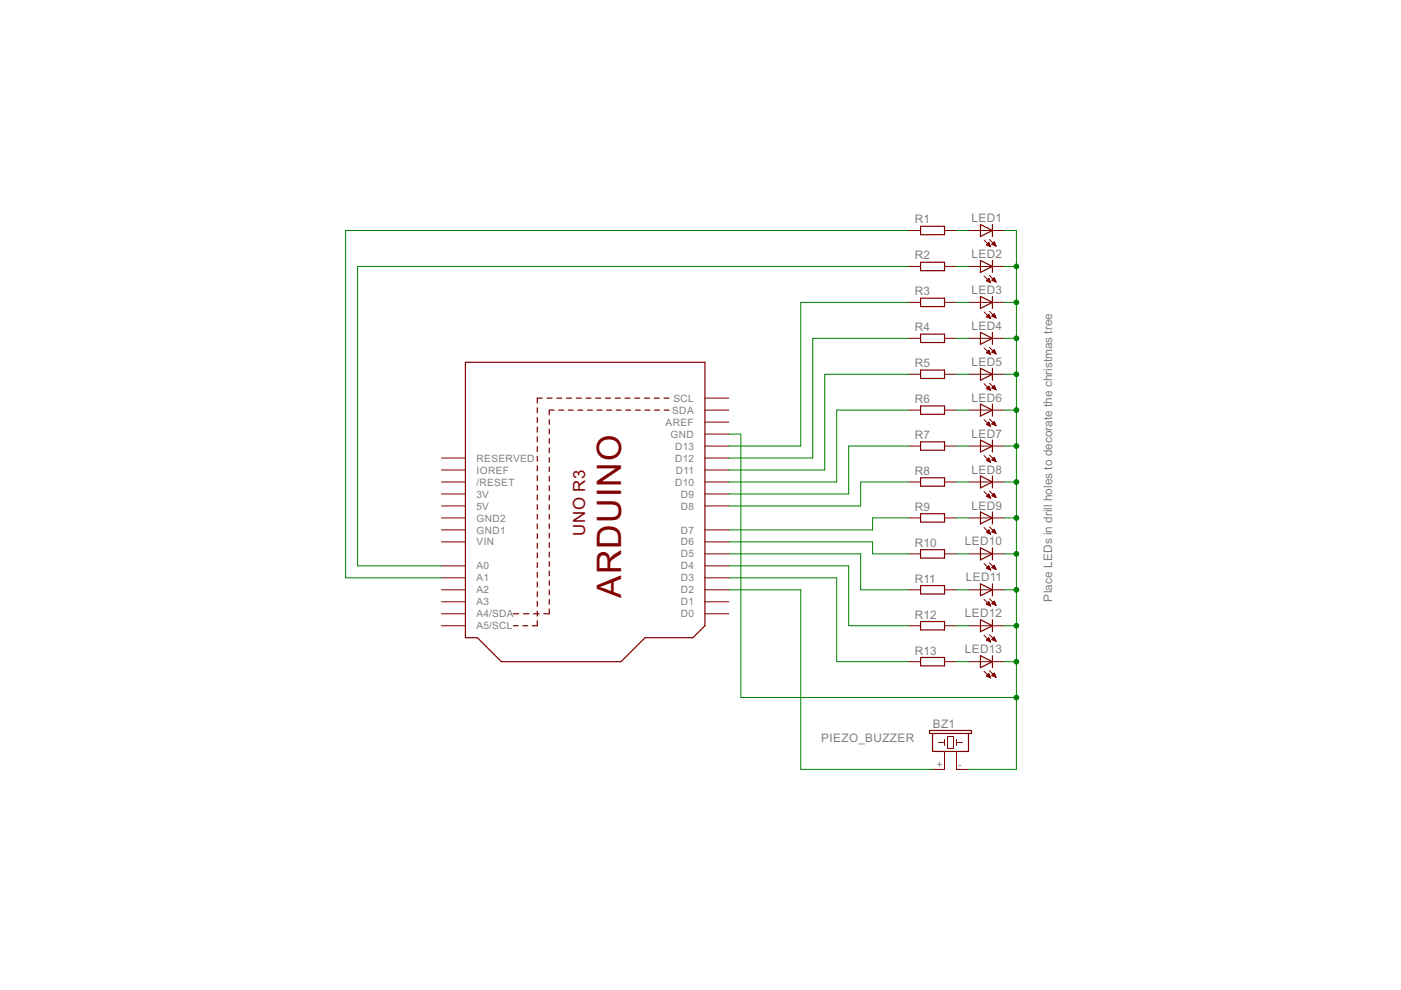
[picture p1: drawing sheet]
<?xml version="1.0" encoding="utf-8"?>
<!DOCTYPE eagle SYSTEM "eagle.dtd">
<eagle version="6.5.0">
<drawing>
<settings>
<setting alwaysvectorfont="no"/>
<setting verticaltext="up"/>
</settings>
<grid distance="0.1" unitdist="inch" unit="inch" style="lines" multiple="1" display="no" altdistance="0.01" altunitdist="inch" altunit="inch"/>
<schematic xreflabel="%F%N/%S.%C%R" xrefpart="/%S.%C%R">
<libraries>
<library name="parts">
<symbols>
<symbol name="ARDUINOR3">
<wire x1="-33.02" y1="25.4" x2="-33.02" y2="-25.4" width="0.254" layer="94"/>
<wire x1="-33.02" y1="-25.4" x2="25.4" y2="-25.4" width="0.254" layer="94"/>
<wire x1="25.4" y1="-25.4" x2="25.4" y2="-22.86" width="0.254" layer="94"/>
<wire x1="25.4" y1="-22.86" x2="30.48" y2="-17.78" width="0.254" layer="94"/>
<wire x1="30.48" y1="-17.78" x2="30.48" y2="7.62" width="0.254" layer="94"/>
<wire x1="30.48" y1="7.62" x2="25.4" y2="12.7" width="0.254" layer="94"/>
<wire x1="25.4" y1="12.7" x2="25.4" y2="22.86" width="0.254" layer="94"/>
<wire x1="25.4" y1="22.86" x2="22.86" y2="25.4" width="0.254" layer="94"/>
<wire x1="22.86" y1="25.4" x2="-33.02" y2="25.4" width="0.254" layer="94"/>
<wire x1="-25.4" y1="17.78" x2="-25.4" y2="-10.16" width="0.254" layer="94" style="shortdash"/>
<wire x1="-25.4" y1="-10.16" x2="22.86" y2="-10.16" width="0.254" layer="94" style="shortdash"/>
<wire x1="22.86" y1="-10.16" x2="22.86" y2="-15.24" width="0.254" layer="94" style="shortdash"/>
<wire x1="-22.86" y1="17.78" x2="-22.86" y2="-7.62" width="0.254" layer="94" style="shortdash"/>
<wire x1="-22.86" y1="-7.62" x2="20.32" y2="-7.62" width="0.254" layer="94" style="shortdash"/>
<wire x1="20.32" y1="-7.62" x2="20.32" y2="-15.24" width="0.254" layer="94" style="shortdash"/>
<text x="-17.78" y="2.54" size="5.08" layer="94">ARDUINO</text>
<text x="-10.16" y="-2.54" size="2.54" layer="94">UNO R3</text>
<pin name="D0" x="20.32" y="30.48" visible="pin" length="middle" rot="R270"/>
<pin name="D1" x="17.78" y="30.48" visible="pin" length="middle" rot="R270"/>
<pin name="D2" x="15.24" y="30.48" visible="pin" length="middle" rot="R270"/>
<pin name="D3" x="12.7" y="30.48" visible="pin" length="middle" rot="R270"/>
<pin name="D4" x="10.16" y="30.48" visible="pin" length="middle" rot="R270"/>
<pin name="D5" x="7.62" y="30.48" visible="pin" length="middle" rot="R270"/>
<pin name="D6" x="5.08" y="30.48" visible="pin" length="middle" rot="R270"/>
<pin name="D7" x="2.54" y="30.48" visible="pin" length="middle" rot="R270"/>
<pin name="D8" x="-2.54" y="30.48" visible="pin" length="middle" rot="R270"/>
<pin name="D9" x="-5.08" y="30.48" visible="pin" length="middle" rot="R270"/>
<pin name="D10" x="-7.62" y="30.48" visible="pin" length="middle" rot="R270"/>
<pin name="D11" x="-10.16" y="30.48" visible="pin" length="middle" rot="R270"/>
<pin name="D12" x="-12.7" y="30.48" visible="pin" length="middle" rot="R270"/>
<pin name="D13" x="-15.24" y="30.48" visible="pin" length="middle" rot="R270"/>
<pin name="GND" x="-17.78" y="30.48" visible="pin" length="middle" direction="pwr" rot="R270"/>
<pin name="AREF" x="-20.32" y="30.48" visible="pin" length="middle" rot="R270"/>
<pin name="A5/SCL" x="22.86" y="-30.48" visible="pin" length="middle" rot="R90"/>
<pin name="A4/SDA" x="20.32" y="-30.48" visible="pin" length="middle" rot="R90"/>
<pin name="A3" x="17.78" y="-30.48" visible="pin" length="middle" rot="R90"/>
<pin name="A2" x="15.24" y="-30.48" visible="pin" length="middle" rot="R90"/>
<pin name="A1" x="12.7" y="-30.48" visible="pin" length="middle" rot="R90"/>
<pin name="A0" x="10.16" y="-30.48" visible="pin" length="middle" rot="R90"/>
<pin name="VIN" x="5.08" y="-30.48" visible="pin" length="middle" direction="pwr" rot="R90"/>
<pin name="GND1" x="2.54" y="-30.48" visible="pin" length="middle" direction="pwr" rot="R90"/>
<pin name="GND2" x="0" y="-30.48" visible="pin" length="middle" direction="pwr" rot="R90"/>
<pin name="5V" x="-2.54" y="-30.48" visible="pin" length="middle" direction="pwr" rot="R90"/>
<pin name="3V" x="-5.08" y="-30.48" visible="pin" length="middle" direction="pwr" rot="R90"/>
<pin name="/RESET" x="-7.62" y="-30.48" visible="pin" length="middle" rot="R90"/>
<pin name="IOREF" x="-10.16" y="-30.48" visible="pin" length="middle" direction="out" rot="R90"/>
<pin name="RESERVED" x="-12.7" y="-30.48" visible="pin" length="middle" direction="nc" rot="R90"/>
<pin name="SCL" x="-25.4" y="30.48" visible="pin" length="middle" rot="R270"/>
<pin name="SDA" x="-22.86" y="30.48" visible="pin" length="middle" rot="R270"/>
</symbol>
<symbol name="R">
<wire x1="-2.54" y1="-0.889" x2="2.54" y2="-0.889" width="0.254" layer="94"/>
<wire x1="2.54" y1="0.889" x2="-2.54" y2="0.889" width="0.254" layer="94"/>
<wire x1="2.54" y1="-0.889" x2="2.54" y2="0.889" width="0.254" layer="94"/>
<wire x1="-2.54" y1="-0.889" x2="-2.54" y2="0.889" width="0.254" layer="94"/>
<text x="-3.81" y="1.4986" size="1.778" layer="95">&gt;NAME</text>
<text x="-3.81" y="-3.302" size="1.778" layer="96">&gt;VALUE</text>
<pin name="2" x="5.08" y="0" visible="off" length="short" direction="pas" swaplevel="1" rot="R180"/>
<pin name="1" x="-5.08" y="0" visible="off" length="short" direction="pas" swaplevel="1"/>
</symbol>
<symbol name="LED">
<wire x1="1.27" y1="0" x2="0" y2="-2.54" width="0.254" layer="94"/>
<wire x1="0" y1="-2.54" x2="-1.27" y2="0" width="0.254" layer="94"/>
<wire x1="1.27" y1="-2.54" x2="0" y2="-2.54" width="0.254" layer="94"/>
<wire x1="0" y1="-2.54" x2="-1.27" y2="-2.54" width="0.254" layer="94"/>
<wire x1="1.27" y1="0" x2="0" y2="0" width="0.254" layer="94"/>
<wire x1="0" y1="0" x2="-1.27" y2="0" width="0.254" layer="94"/>
<wire x1="0" y1="0" x2="0" y2="-2.54" width="0.1524" layer="94"/>
<wire x1="-2.032" y1="-0.762" x2="-3.429" y2="-2.159" width="0.1524" layer="94"/>
<wire x1="-1.905" y1="-1.905" x2="-3.302" y2="-3.302" width="0.1524" layer="94"/>
<text x="3.556" y="-4.572" size="1.778" layer="95" rot="R90">&gt;NAME</text>
<text x="5.715" y="-4.572" size="1.778" layer="96" rot="R90">&gt;VALUE</text>
<pin name="C" x="0" y="-5.08" visible="off" length="short" direction="pas" rot="R90"/>
<pin name="A" x="0" y="2.54" visible="off" length="short" direction="pas" rot="R270"/>
<polygon width="0.1524" layer="94">
<vertex x="-3.429" y="-2.159"/>
<vertex x="-3.048" y="-1.27"/>
<vertex x="-2.54" y="-1.778"/>
</polygon>
<polygon width="0.1524" layer="94">
<vertex x="-3.302" y="-3.302"/>
<vertex x="-2.921" y="-2.413"/>
<vertex x="-2.413" y="-2.921"/>
</polygon>
</symbol>
<symbol name="PIEZO_BUZZER">
<wire x1="-1.27" y1="3.175" x2="0" y2="3.175" width="0.1524" layer="94"/>
<wire x1="0" y1="3.175" x2="0" y2="3.81" width="0.1524" layer="94"/>
<wire x1="0" y1="3.175" x2="0" y2="2.54" width="0.1524" layer="94"/>
<wire x1="0.635" y1="4.445" x2="0.635" y2="1.905" width="0.1524" layer="94"/>
<wire x1="0.635" y1="1.905" x2="1.905" y2="1.905" width="0.1524" layer="94"/>
<wire x1="1.905" y1="1.905" x2="1.905" y2="4.445" width="0.1524" layer="94"/>
<wire x1="1.905" y1="4.445" x2="0.635" y2="4.445" width="0.1524" layer="94"/>
<wire x1="2.54" y1="3.81" x2="2.54" y2="3.175" width="0.1524" layer="94"/>
<wire x1="2.54" y1="3.175" x2="3.81" y2="3.175" width="0.1524" layer="94"/>
<wire x1="2.54" y1="3.175" x2="2.54" y2="2.54" width="0.1524" layer="94"/>
<wire x1="2.54" y1="-2.54" x2="2.54" y2="1.27" width="0.1524" layer="94"/>
<wire x1="0" y1="-2.54" x2="0" y2="1.27" width="0.1524" layer="94"/>
<wire x1="-2.54" y1="1.27" x2="0" y2="1.27" width="0.254" layer="94"/>
<wire x1="5.08" y1="1.27" x2="5.08" y2="5.08" width="0.254" layer="94"/>
<wire x1="5.08" y1="5.08" x2="5.715" y2="5.08" width="0.254" layer="94"/>
<wire x1="5.715" y1="5.08" x2="5.715" y2="5.715" width="0.254" layer="94"/>
<wire x1="5.715" y1="5.715" x2="-3.175" y2="5.715" width="0.254" layer="94"/>
<wire x1="-3.175" y1="5.715" x2="-3.175" y2="5.08" width="0.254" layer="94"/>
<wire x1="-3.175" y1="5.08" x2="-2.54" y2="5.08" width="0.254" layer="94"/>
<wire x1="-2.54" y1="5.08" x2="-2.54" y2="1.27" width="0.254" layer="94"/>
<wire x1="-2.54" y1="5.08" x2="5.08" y2="5.08" width="0.254" layer="94"/>
<wire x1="2.54" y1="1.27" x2="5.08" y2="1.27" width="0.254" layer="94"/>
<wire x1="0" y1="1.27" x2="2.54" y2="1.27" width="0.254" layer="94"/>
<text x="-2.54" y="6.35" size="1.778" layer="95">&gt;NAME</text>
<text x="6.35" y="0" size="1.778" layer="96">&gt;VALUE</text>
<pin name="2" x="5.08" y="-2.54" visible="pad" length="short" direction="pas" rot="R180"/>
<pin name="1" x="-2.54" y="-2.54" visible="pad" length="short" direction="pas"/>
</symbol>
</symbols>
<devicesets>
<deviceset name="ARDUINOR3" prefix="U">
<gates>
<gate name="G$1" symbol="ARDUINOR3" x="2.54" y="0"/>
</gates>
<devices>
<device name="-DIMENSION" package="ARDUINOR3">
<connects>
<connect gate="G$1" pin="/RESET" pad="RESET"/>
<connect gate="G$1" pin="3V" pad="3V"/>
<connect gate="G$1" pin="5V" pad="5V"/>
<connect gate="G$1" pin="A0" pad="A0"/>
<connect gate="G$1" pin="A1" pad="A1"/>
<connect gate="G$1" pin="A2" pad="A2"/>
<connect gate="G$1" pin="A3" pad="A3"/>
<connect gate="G$1" pin="A4/SDA" pad="A4"/>
<connect gate="G$1" pin="A5/SCL" pad="A5"/>
<connect gate="G$1" pin="AREF" pad="AREF"/>
<connect gate="G$1" pin="D0" pad="D0"/>
<connect gate="G$1" pin="D1" pad="D1"/>
<connect gate="G$1" pin="D10" pad="D10"/>
<connect gate="G$1" pin="D11" pad="D11"/>
<connect gate="G$1" pin="D12" pad="D12"/>
<connect gate="G$1" pin="D13" pad="D13"/>
<connect gate="G$1" pin="D2" pad="D2"/>
<connect gate="G$1" pin="D3" pad="D3"/>
<connect gate="G$1" pin="D4" pad="D4"/>
<connect gate="G$1" pin="D5" pad="D5"/>
<connect gate="G$1" pin="D6" pad="D6"/>
<connect gate="G$1" pin="D7" pad="D7"/>
<connect gate="G$1" pin="D8" pad="D8"/>
<connect gate="G$1" pin="D9" pad="D9"/>
<connect gate="G$1" pin="GND" pad="GND"/>
<connect gate="G$1" pin="GND1" pad="GND1"/>
<connect gate="G$1" pin="GND2" pad="GND2"/>
<connect gate="G$1" pin="IOREF" pad="IOREF"/>
<connect gate="G$1" pin="RESERVED" pad="RESERVED"/>
<connect gate="G$1" pin="SCL" pad="SCL"/>
<connect gate="G$1" pin="SDA" pad="SDA"/>
<connect gate="G$1" pin="VIN" pad="VIN"/>
</connects>
<technologies>
<technology name=""/>
</technologies>
</device>
<device name="-BPLACE" package="ARDUINOR3-BPLACE">
<connects>
<connect gate="G$1" pin="/RESET" pad="RESET"/>
<connect gate="G$1" pin="3V" pad="3V"/>
<connect gate="G$1" pin="5V" pad="5V"/>
<connect gate="G$1" pin="A0" pad="A0"/>
<connect gate="G$1" pin="A1" pad="A1"/>
<connect gate="G$1" pin="A2" pad="A2"/>
<connect gate="G$1" pin="A3" pad="A3"/>
<connect gate="G$1" pin="A4/SDA" pad="A4"/>
<connect gate="G$1" pin="A5/SCL" pad="A5"/>
<connect gate="G$1" pin="AREF" pad="AREF"/>
<connect gate="G$1" pin="D0" pad="D0"/>
<connect gate="G$1" pin="D1" pad="D1"/>
<connect gate="G$1" pin="D10" pad="D10"/>
<connect gate="G$1" pin="D11" pad="D11"/>
<connect gate="G$1" pin="D12" pad="D12"/>
<connect gate="G$1" pin="D13" pad="D13"/>
<connect gate="G$1" pin="D2" pad="D2"/>
<connect gate="G$1" pin="D3" pad="D3"/>
<connect gate="G$1" pin="D4" pad="D4"/>
<connect gate="G$1" pin="D5" pad="D5"/>
<connect gate="G$1" pin="D6" pad="D6"/>
<connect gate="G$1" pin="D7" pad="D7"/>
<connect gate="G$1" pin="D8" pad="D8"/>
<connect gate="G$1" pin="D9" pad="D9"/>
<connect gate="G$1" pin="GND" pad="GND"/>
<connect gate="G$1" pin="GND1" pad="GND1"/>
<connect gate="G$1" pin="GND2" pad="GND2"/>
<connect gate="G$1" pin="IOREF" pad="IOREF"/>
<connect gate="G$1" pin="RESERVED" pad="RESERVED"/>
<connect gate="G$1" pin="SCL" pad="SCL"/>
<connect gate="G$1" pin="SDA" pad="SDA"/>
<connect gate="G$1" pin="VIN" pad="VIN"/>
</connects>
<technologies>
<technology name=""/>
</technologies>
</device>
</devices>
</deviceset>
<deviceset name="R" prefix="R" uservalue="yes">
<gates>
<gate name="G$1" symbol="R" x="0" y="0"/>
</gates>
<devices>
<device name="0204/7" package="0204/7">
<connects>
<connect gate="G$1" pin="1" pad="1"/>
<connect gate="G$1" pin="2" pad="2"/>
</connects>
<technologies>
<technology name=""/>
</technologies>
</device>
<device name="0309/12" package="0309/12">
<connects>
<connect gate="G$1" pin="1" pad="1"/>
<connect gate="G$1" pin="2" pad="2"/>
</connects>
<technologies>
<technology name=""/>
</technologies>
</device>
</devices>
</deviceset>
<deviceset name="LED" prefix="LED" uservalue="yes">
<gates>
<gate name="G$1" symbol="LED" x="0" y="0"/>
</gates>
<devices>
<device name="3MM" package="LED3MM">
<connects>
<connect gate="G$1" pin="A" pad="A"/>
<connect gate="G$1" pin="C" pad="K"/>
</connects>
<technologies>
<technology name=""/>
</technologies>
</device>
<device name="5MM" package="LED5MM">
<connects>
<connect gate="G$1" pin="A" pad="A"/>
<connect gate="G$1" pin="C" pad="K"/>
</connects>
<technologies>
<technology name=""/>
</technologies>
</device>
</devices>
</deviceset>
<deviceset name="PIEZO_BUZZER" prefix="BZ">
<gates>
<gate name="G$1" symbol="PIEZO_BUZZER" x="0" y="0"/>
</gates>
<devices>
<device name="" package="F/CM12P">
<connects>
<connect gate="G$1" pin="1" pad="+"/>
<connect gate="G$1" pin="2" pad="-"/>
</connects>
<technologies>
<technology name=""/>
</technologies>
</device>
</devices>
</deviceset>
</devicesets>
</library>
</libraries>
<attributes>
</attributes>
<variantdefs>
</variantdefs>
<classes>
<class number="0" name="default" width="0" drill="0">
</class>
</classes>
<parts>
<part name="U1" library="parts" deviceset="ARDUINOR3" device="-BPLACE"/>
<part name="R1" library="parts" deviceset="R" device="0204/7"/>
<part name="R2" library="parts" deviceset="R" device="0204/7"/>
<part name="R3" library="parts" deviceset="R" device="0204/7"/>
<part name="R4" library="parts" deviceset="R" device="0204/7"/>
<part name="R5" library="parts" deviceset="R" device="0204/7"/>
<part name="R6" library="parts" deviceset="R" device="0204/7"/>
<part name="R7" library="parts" deviceset="R" device="0204/7"/>
<part name="R8" library="parts" deviceset="R" device="0204/7"/>
<part name="R9" library="parts" deviceset="R" device="0204/7"/>
<part name="R10" library="parts" deviceset="R" device="0204/7"/>
<part name="R11" library="parts" deviceset="R" device="0204/7"/>
<part name="R12" library="parts" deviceset="R" device="0204/7"/>
<part name="R13" library="parts" deviceset="R" device="0204/7"/>
<part name="LED1" library="parts" deviceset="LED" device="3MM"/>
<part name="LED2" library="parts" deviceset="LED" device="3MM"/>
<part name="LED3" library="parts" deviceset="LED" device="3MM"/>
<part name="LED4" library="parts" deviceset="LED" device="3MM"/>
<part name="LED5" library="parts" deviceset="LED" device="3MM"/>
<part name="LED6" library="parts" deviceset="LED" device="3MM"/>
<part name="LED7" library="parts" deviceset="LED" device="3MM"/>
<part name="LED8" library="parts" deviceset="LED" device="3MM"/>
<part name="LED9" library="parts" deviceset="LED" device="3MM"/>
<part name="LED10" library="parts" deviceset="LED" device="3MM"/>
<part name="LED11" library="parts" deviceset="LED" device="3MM"/>
<part name="LED12" library="parts" deviceset="LED" device="3MM"/>
<part name="LED13" library="parts" deviceset="LED" device="3MM"/>
<part name="BZ1" library="parts" deviceset="PIEZO_BUZZER" device=""/>
</parts>
<sheets>
<sheet>
<plain>
<text x="147.32" y="53.34" size="1.778" layer="152" rot="R90">Place LEDs in drill holes to decorate the christmas tree</text>
</plain>
<instances>
<instance part="U1" gate="G$1" x="48.26" y="71.12" rot="R270"/>
<instance part="R1" gate="G$1" x="121.92" y="132.08"/>
<instance part="R2" gate="G$1" x="121.92" y="124.46"/>
<instance part="R3" gate="G$1" x="121.92" y="116.84"/>
<instance part="R4" gate="G$1" x="121.92" y="109.22"/>
<instance part="R5" gate="G$1" x="121.92" y="101.6"/>
<instance part="R6" gate="G$1" x="121.92" y="93.98"/>
<instance part="R7" gate="G$1" x="121.92" y="86.36"/>
<instance part="R8" gate="G$1" x="121.92" y="78.74"/>
<instance part="R9" gate="G$1" x="121.92" y="71.12"/>
<instance part="R10" gate="G$1" x="121.92" y="63.5"/>
<instance part="R11" gate="G$1" x="121.92" y="55.88"/>
<instance part="R12" gate="G$1" x="121.92" y="48.26"/>
<instance part="R13" gate="G$1" x="121.92" y="40.64"/>
<instance part="LED1" gate="G$1" x="132.08" y="132.08" rot="R90"/>
<instance part="LED2" gate="G$1" x="132.08" y="124.46" rot="R90"/>
<instance part="LED3" gate="G$1" x="132.08" y="116.84" rot="R90"/>
<instance part="LED4" gate="G$1" x="132.08" y="109.22" rot="R90"/>
<instance part="LED5" gate="G$1" x="132.08" y="101.6" rot="R90"/>
<instance part="LED6" gate="G$1" x="132.08" y="93.98" rot="R90"/>
<instance part="LED7" gate="G$1" x="132.08" y="86.36" rot="R90"/>
<instance part="LED8" gate="G$1" x="132.08" y="78.74" rot="R90"/>
<instance part="LED9" gate="G$1" x="132.08" y="71.12" rot="R90"/>
<instance part="LED10" gate="G$1" x="132.08" y="63.5" rot="R90"/>
<instance part="LED11" gate="G$1" x="132.08" y="55.88" rot="R90"/>
<instance part="LED12" gate="G$1" x="132.08" y="48.26" rot="R90"/>
<instance part="LED13" gate="G$1" x="132.08" y="40.64" rot="R90"/>
<instance part="BZ1" gate="G$1" x="124.46" y="20.32" smashed="yes">
<attribute name="NAME" x="121.92" y="26.67" size="1.778" layer="95"/>
<attribute name="VALUE" x="118.11" y="25.4" size="1.778" layer="96" rot="R180"/>
</instance>
</instances>
<busses>
</busses>
<nets>
<net name="N$1" class="0">
<segment>
<wire x1="101.6" y1="58.42" x2="101.6" y2="40.64" width="0.1524" layer="91"/>
<pinref part="R13" gate="G$1" pin="1"/>
<wire x1="101.6" y1="40.64" x2="116.84" y2="40.64" width="0.1524" layer="91"/>
<pinref part="U1" gate="G$1" pin="D3"/>
<wire x1="101.6" y1="58.42" x2="78.74" y2="58.42" width="0.1524" layer="91"/>
</segment>
</net>
<net name="N$2" class="0">
<segment>
<pinref part="R12" gate="G$1" pin="1"/>
<wire x1="116.84" y1="48.26" x2="104.14" y2="48.26" width="0.1524" layer="91"/>
<wire x1="104.14" y1="48.26" x2="104.14" y2="60.96" width="0.1524" layer="91"/>
<pinref part="U1" gate="G$1" pin="D4"/>
<wire x1="78.74" y1="60.96" x2="104.14" y2="60.96" width="0.1524" layer="91"/>
</segment>
</net>
<net name="N$3" class="0">
<segment>
<wire x1="106.68" y1="63.5" x2="106.68" y2="55.88" width="0.1524" layer="91"/>
<pinref part="R11" gate="G$1" pin="1"/>
<wire x1="106.68" y1="55.88" x2="116.84" y2="55.88" width="0.1524" layer="91"/>
<pinref part="U1" gate="G$1" pin="D5"/>
<wire x1="106.68" y1="63.5" x2="78.74" y2="63.5" width="0.1524" layer="91"/>
</segment>
</net>
<net name="N$4" class="0">
<segment>
<pinref part="R10" gate="G$1" pin="1"/>
<wire x1="116.84" y1="63.5" x2="109.22" y2="63.5" width="0.1524" layer="91"/>
<wire x1="109.22" y1="63.5" x2="109.22" y2="66.04" width="0.1524" layer="91"/>
<pinref part="U1" gate="G$1" pin="D6"/>
<wire x1="78.74" y1="66.04" x2="109.22" y2="66.04" width="0.1524" layer="91"/>
</segment>
</net>
<net name="N$5" class="0">
<segment>
<wire x1="109.22" y1="68.58" x2="109.22" y2="71.12" width="0.1524" layer="91"/>
<pinref part="R9" gate="G$1" pin="1"/>
<wire x1="109.22" y1="71.12" x2="116.84" y2="71.12" width="0.1524" layer="91"/>
<pinref part="U1" gate="G$1" pin="D7"/>
<wire x1="109.22" y1="68.58" x2="78.74" y2="68.58" width="0.1524" layer="91"/>
</segment>
</net>
<net name="N$6" class="0">
<segment>
<pinref part="R8" gate="G$1" pin="1"/>
<wire x1="106.68" y1="73.66" x2="106.68" y2="78.74" width="0.1524" layer="91"/>
<wire x1="106.68" y1="78.74" x2="116.84" y2="78.74" width="0.1524" layer="91"/>
<pinref part="U1" gate="G$1" pin="D8"/>
<wire x1="78.74" y1="73.66" x2="106.68" y2="73.66" width="0.1524" layer="91"/>
</segment>
</net>
<net name="N$7" class="0">
<segment>
<wire x1="104.14" y1="76.2" x2="104.14" y2="86.36" width="0.1524" layer="91"/>
<pinref part="R7" gate="G$1" pin="1"/>
<wire x1="104.14" y1="86.36" x2="116.84" y2="86.36" width="0.1524" layer="91"/>
<pinref part="U1" gate="G$1" pin="D9"/>
<wire x1="104.14" y1="76.2" x2="78.74" y2="76.2" width="0.1524" layer="91"/>
</segment>
</net>
<net name="N$8" class="0">
<segment>
<wire x1="101.6" y1="78.74" x2="101.6" y2="93.98" width="0.1524" layer="91"/>
<pinref part="R6" gate="G$1" pin="1"/>
<wire x1="101.6" y1="93.98" x2="116.84" y2="93.98" width="0.1524" layer="91"/>
<pinref part="U1" gate="G$1" pin="D10"/>
<wire x1="78.74" y1="78.74" x2="101.6" y2="78.74" width="0.1524" layer="91"/>
</segment>
</net>
<net name="N$9" class="0">
<segment>
<wire x1="99.06" y1="81.28" x2="99.06" y2="101.6" width="0.1524" layer="91"/>
<pinref part="R5" gate="G$1" pin="1"/>
<wire x1="99.06" y1="101.6" x2="116.84" y2="101.6" width="0.1524" layer="91"/>
<pinref part="U1" gate="G$1" pin="D11"/>
<wire x1="99.06" y1="81.28" x2="78.74" y2="81.28" width="0.1524" layer="91"/>
</segment>
</net>
<net name="N$10" class="0">
<segment>
<wire x1="96.52" y1="83.82" x2="96.52" y2="109.22" width="0.1524" layer="91"/>
<pinref part="R4" gate="G$1" pin="1"/>
<wire x1="96.52" y1="109.22" x2="116.84" y2="109.22" width="0.1524" layer="91"/>
<pinref part="U1" gate="G$1" pin="D12"/>
<wire x1="78.74" y1="83.82" x2="96.52" y2="83.82" width="0.1524" layer="91"/>
</segment>
</net>
<net name="N$11" class="0">
<segment>
<wire x1="93.98" y1="86.36" x2="93.98" y2="116.84" width="0.1524" layer="91"/>
<pinref part="R3" gate="G$1" pin="1"/>
<wire x1="93.98" y1="116.84" x2="116.84" y2="116.84" width="0.1524" layer="91"/>
<pinref part="U1" gate="G$1" pin="D13"/>
<wire x1="93.98" y1="86.36" x2="78.74" y2="86.36" width="0.1524" layer="91"/>
</segment>
</net>
<net name="N$12" class="0">
<segment>
<pinref part="R2" gate="G$1" pin="1"/>
<wire x1="116.84" y1="124.46" x2="0" y2="124.46" width="0.1524" layer="91"/>
<wire x1="0" y1="124.46" x2="0" y2="60.96" width="0.1524" layer="91"/>
<pinref part="U1" gate="G$1" pin="A0"/>
<wire x1="0" y1="60.96" x2="17.78" y2="60.96" width="0.1524" layer="91"/>
</segment>
</net>
<net name="N$13" class="0">
<segment>
<pinref part="U1" gate="G$1" pin="D2"/>
<wire x1="78.74" y1="55.88" x2="93.98" y2="55.88" width="0.1524" layer="91"/>
<wire x1="93.98" y1="55.88" x2="93.98" y2="17.78" width="0.1524" layer="91"/>
<pinref part="BZ1" gate="G$1" pin="1"/>
<wire x1="93.98" y1="17.78" x2="121.92" y2="17.78" width="0.1524" layer="91"/>
</segment>
</net>
<net name="N$14" class="0">
<segment>
<pinref part="R1" gate="G$1" pin="2"/>
<pinref part="LED1" gate="G$1" pin="A"/>
<wire x1="127" y1="132.08" x2="129.54" y2="132.08" width="0.1524" layer="91"/>
</segment>
</net>
<net name="N$15" class="0">
<segment>
<pinref part="LED2" gate="G$1" pin="A"/>
<pinref part="R2" gate="G$1" pin="2"/>
<wire x1="129.54" y1="124.46" x2="127" y2="124.46" width="0.1524" layer="91"/>
</segment>
</net>
<net name="N$16" class="0">
<segment>
<pinref part="R3" gate="G$1" pin="2"/>
<pinref part="LED3" gate="G$1" pin="A"/>
<wire x1="127" y1="116.84" x2="129.54" y2="116.84" width="0.1524" layer="91"/>
</segment>
</net>
<net name="N$17" class="0">
<segment>
<pinref part="LED4" gate="G$1" pin="A"/>
<pinref part="R4" gate="G$1" pin="2"/>
<wire x1="129.54" y1="109.22" x2="127" y2="109.22" width="0.1524" layer="91"/>
</segment>
</net>
<net name="N$18" class="0">
<segment>
<pinref part="R5" gate="G$1" pin="2"/>
<pinref part="LED5" gate="G$1" pin="A"/>
<wire x1="127" y1="101.6" x2="129.54" y2="101.6" width="0.1524" layer="91"/>
</segment>
</net>
<net name="N$19" class="0">
<segment>
<pinref part="LED6" gate="G$1" pin="A"/>
<pinref part="R6" gate="G$1" pin="2"/>
<wire x1="129.54" y1="93.98" x2="127" y2="93.98" width="0.1524" layer="91"/>
</segment>
</net>
<net name="N$20" class="0">
<segment>
<pinref part="R7" gate="G$1" pin="2"/>
<pinref part="LED7" gate="G$1" pin="A"/>
<wire x1="127" y1="86.36" x2="129.54" y2="86.36" width="0.1524" layer="91"/>
</segment>
</net>
<net name="N$21" class="0">
<segment>
<pinref part="LED8" gate="G$1" pin="A"/>
<pinref part="R8" gate="G$1" pin="2"/>
<wire x1="129.54" y1="78.74" x2="127" y2="78.74" width="0.1524" layer="91"/>
</segment>
</net>
<net name="N$22" class="0">
<segment>
<pinref part="R9" gate="G$1" pin="2"/>
<pinref part="LED9" gate="G$1" pin="A"/>
<wire x1="127" y1="71.12" x2="129.54" y2="71.12" width="0.1524" layer="91"/>
</segment>
</net>
<net name="N$23" class="0">
<segment>
<pinref part="LED10" gate="G$1" pin="A"/>
<pinref part="R10" gate="G$1" pin="2"/>
<wire x1="129.54" y1="63.5" x2="127" y2="63.5" width="0.1524" layer="91"/>
</segment>
</net>
<net name="N$24" class="0">
<segment>
<pinref part="R11" gate="G$1" pin="2"/>
<pinref part="LED11" gate="G$1" pin="A"/>
<wire x1="127" y1="55.88" x2="129.54" y2="55.88" width="0.1524" layer="91"/>
</segment>
</net>
<net name="N$25" class="0">
<segment>
<pinref part="R12" gate="G$1" pin="2"/>
<pinref part="LED12" gate="G$1" pin="A"/>
<wire x1="127" y1="48.26" x2="129.54" y2="48.26" width="0.1524" layer="91"/>
</segment>
</net>
<net name="N$26" class="0">
<segment>
<pinref part="LED13" gate="G$1" pin="A"/>
<pinref part="R13" gate="G$1" pin="2"/>
<wire x1="129.54" y1="40.64" x2="127" y2="40.64" width="0.1524" layer="91"/>
</segment>
</net>
<net name="N$27" class="0">
<segment>
<pinref part="BZ1" gate="G$1" pin="2"/>
<wire x1="129.54" y1="17.78" x2="139.7" y2="17.78" width="0.1524" layer="91"/>
<wire x1="139.7" y1="17.78" x2="139.7" y2="33.02" width="0.1524" layer="91"/>
<pinref part="LED13" gate="G$1" pin="C"/>
<wire x1="139.7" y1="33.02" x2="139.7" y2="40.64" width="0.1524" layer="91"/>
<wire x1="139.7" y1="40.64" x2="137.16" y2="40.64" width="0.1524" layer="91"/>
<pinref part="LED12" gate="G$1" pin="C"/>
<wire x1="137.16" y1="48.26" x2="139.7" y2="48.26" width="0.1524" layer="91"/>
<wire x1="139.7" y1="48.26" x2="139.7" y2="40.64" width="0.1524" layer="91"/>
<pinref part="LED11" gate="G$1" pin="C"/>
<wire x1="137.16" y1="55.88" x2="139.7" y2="55.88" width="0.1524" layer="91"/>
<wire x1="139.7" y1="55.88" x2="139.7" y2="48.26" width="0.1524" layer="91"/>
<pinref part="LED10" gate="G$1" pin="C"/>
<wire x1="137.16" y1="63.5" x2="139.7" y2="63.5" width="0.1524" layer="91"/>
<wire x1="139.7" y1="63.5" x2="139.7" y2="55.88" width="0.1524" layer="91"/>
<pinref part="LED9" gate="G$1" pin="C"/>
<wire x1="137.16" y1="71.12" x2="139.7" y2="71.12" width="0.1524" layer="91"/>
<wire x1="139.7" y1="71.12" x2="139.7" y2="63.5" width="0.1524" layer="91"/>
<pinref part="LED8" gate="G$1" pin="C"/>
<wire x1="137.16" y1="78.74" x2="139.7" y2="78.74" width="0.1524" layer="91"/>
<wire x1="139.7" y1="78.74" x2="139.7" y2="71.12" width="0.1524" layer="91"/>
<pinref part="LED7" gate="G$1" pin="C"/>
<wire x1="137.16" y1="86.36" x2="139.7" y2="86.36" width="0.1524" layer="91"/>
<wire x1="139.7" y1="86.36" x2="139.7" y2="78.74" width="0.1524" layer="91"/>
<pinref part="LED6" gate="G$1" pin="C"/>
<wire x1="137.16" y1="93.98" x2="139.7" y2="93.98" width="0.1524" layer="91"/>
<wire x1="139.7" y1="93.98" x2="139.7" y2="86.36" width="0.1524" layer="91"/>
<pinref part="LED5" gate="G$1" pin="C"/>
<wire x1="137.16" y1="101.6" x2="139.7" y2="101.6" width="0.1524" layer="91"/>
<wire x1="139.7" y1="101.6" x2="139.7" y2="93.98" width="0.1524" layer="91"/>
<pinref part="LED4" gate="G$1" pin="C"/>
<wire x1="137.16" y1="109.22" x2="139.7" y2="109.22" width="0.1524" layer="91"/>
<wire x1="139.7" y1="109.22" x2="139.7" y2="101.6" width="0.1524" layer="91"/>
<pinref part="LED3" gate="G$1" pin="C"/>
<wire x1="137.16" y1="116.84" x2="139.7" y2="116.84" width="0.1524" layer="91"/>
<wire x1="139.7" y1="116.84" x2="139.7" y2="109.22" width="0.1524" layer="91"/>
<pinref part="LED2" gate="G$1" pin="C"/>
<wire x1="137.16" y1="124.46" x2="139.7" y2="124.46" width="0.1524" layer="91"/>
<wire x1="139.7" y1="124.46" x2="139.7" y2="116.84" width="0.1524" layer="91"/>
<pinref part="LED1" gate="G$1" pin="C"/>
<wire x1="137.16" y1="132.08" x2="139.7" y2="132.08" width="0.1524" layer="91"/>
<wire x1="139.7" y1="132.08" x2="139.7" y2="124.46" width="0.1524" layer="91"/>
<junction x="139.7" y="124.46"/>
<junction x="139.7" y="116.84"/>
<junction x="139.7" y="109.22"/>
<junction x="139.7" y="101.6"/>
<junction x="139.7" y="93.98"/>
<junction x="139.7" y="86.36"/>
<junction x="139.7" y="78.74"/>
<junction x="139.7" y="71.12"/>
<junction x="139.7" y="63.5"/>
<junction x="139.7" y="55.88"/>
<junction x="139.7" y="48.26"/>
<junction x="139.7" y="40.64"/>
<pinref part="U1" gate="G$1" pin="GND"/>
<wire x1="78.74" y1="88.9" x2="81.28" y2="88.9" width="0.1524" layer="91"/>
<wire x1="81.28" y1="88.9" x2="81.28" y2="33.02" width="0.1524" layer="91"/>
<wire x1="81.28" y1="33.02" x2="139.7" y2="33.02" width="0.1524" layer="91"/>
<junction x="139.7" y="33.02"/>
</segment>
</net>
<net name="N$28" class="0">
<segment>
<pinref part="U1" gate="G$1" pin="A1"/>
<wire x1="17.78" y1="58.42" x2="-2.54" y2="58.42" width="0.1524" layer="91"/>
<wire x1="-2.54" y1="58.42" x2="-2.54" y2="132.08" width="0.1524" layer="91"/>
<pinref part="R1" gate="G$1" pin="1"/>
<wire x1="-2.54" y1="132.08" x2="116.84" y2="132.08" width="0.1524" layer="91"/>
</segment>
</net>
</nets>
</sheet>
</sheets>
</schematic>
</drawing>
</eagle>
